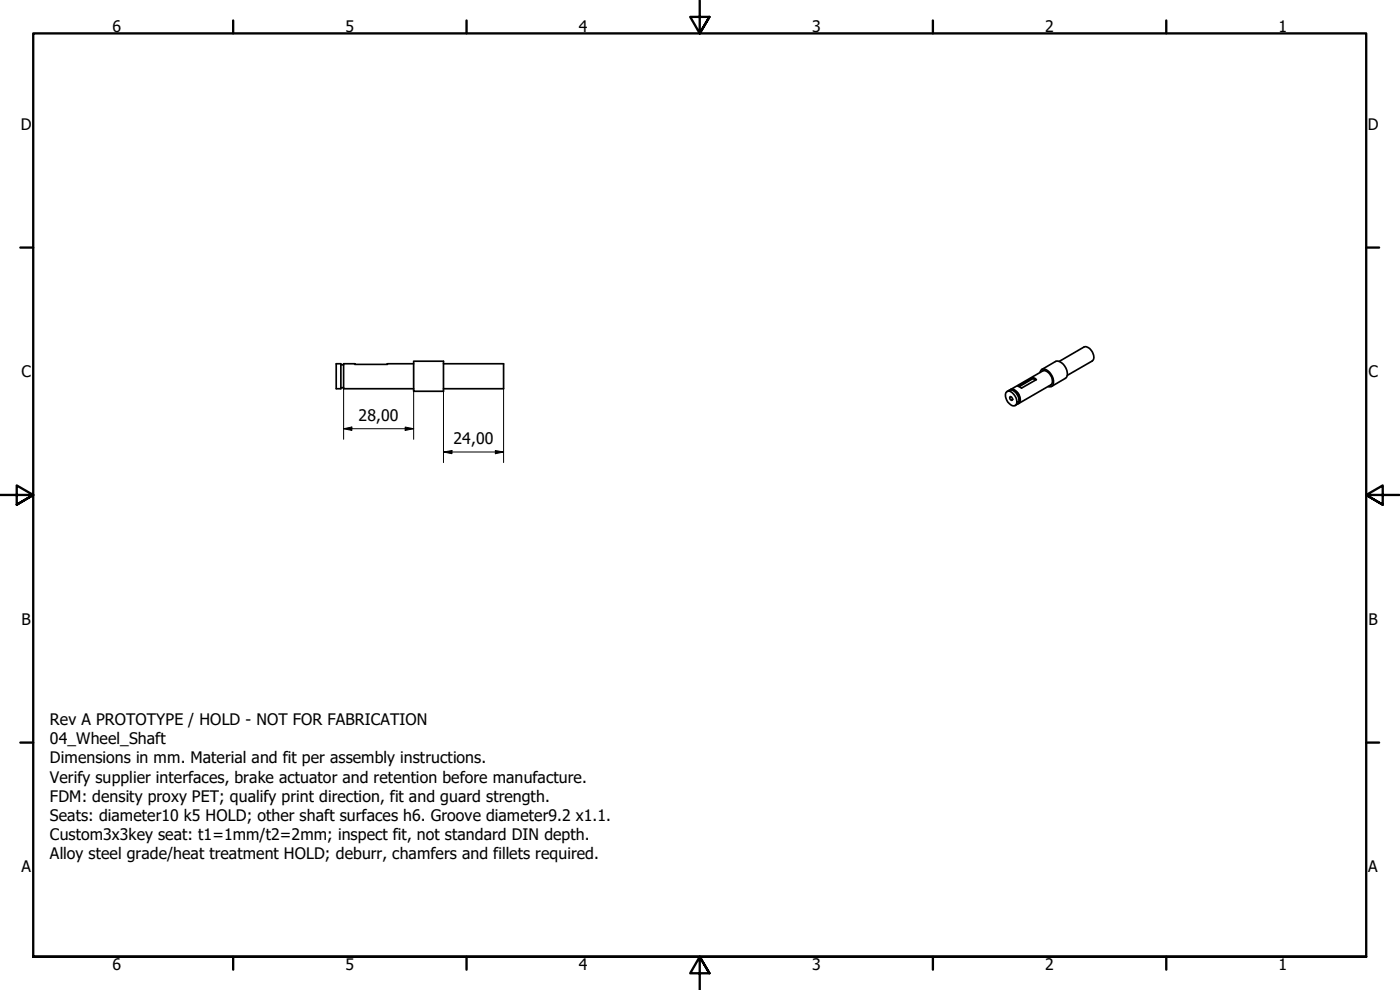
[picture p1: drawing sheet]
<svg xmlns="http://www.w3.org/2000/svg" width="420mm" height="297mm" viewBox="0 0 420 297" stroke-linecap="round" stroke-linejoin="round" font-family="sans-serif">
<!-- layer: Visible (ISO) -->
<g fill="none" stroke="#000" stroke-width=".51">
<path d="M100.9 109.1h1.4v7.5h-1.4zM102.3 116.3h.8M102.3 109.5h.8M124.1 109.1h-7.8v.2l-13.2-.2v7.5h21M124.1 108.4h9v9h-9zM133.1 109.1h18v7.5h-18M302.1 117.5a1.97 1.97 0 0 1 2.5 1.3 2.09 2.09 0 0 1 0 2.9 3 3 0 0 1-2.8-3.4zM302.3 117.5a1.87 1.87 0 0 1 3 1l.5 1.1a1.58 1.58 0 0 1-1.1 2.1M303.1 117a1.37 1.37 0 0 1 2 .5 2.86 2.86 0 0 1 .7 3.5l-.3 .1M303.2 119l.6 .6-.1 .5-.6-.5zM303.3 116.9l9.6-5.6a2.81 2.81 0 0 1 2.9 3.1l-.1 .8-.4 .3-9.6 5.6M303.5 117a2.71 2.71 0 0 1 2.2 3.8"/>
<path d="M305.5 115.9l4.5-2.6 1 .6-4.4 2.5zM310 113.3v.3l-4.1 2.4M310 113.6l.8 .4M312.1 111.7a1.28 1.28 0 0 1 1-1 1.28 1.28 0 0 1 1.4 .5 3.7 3.7 0 0 1 1.3 4.5l-.3 .3h-.9M312.7 110.9l4.1-2.5a3.3 3.3 0 0 1 3.5 3.3 1.61 1.61 0 0 1-.6 1.8l-4.1 2.4M317.9 108.4l7.4-4.3a2.81 2.81 0 0 1 3 3.1l-.5 1.1-7.5 4.3"/>
</g>
<!-- layer: Border (ISO) -->
<g fill="none" stroke="#000" stroke-width=".7">
<path d="M70 6.1v3.9M140 6.1v3.9M210 0v10l-2.9-4.9h5.8l-2.9 4.9 2.9-4.9M280 6.1v3.9M350 6.1v3.9M6.1 74.3h3.9M410 74.3h3.9M0 148.5h10l-5-2.8v5.7l5-2.9-5 2.9M420 148.5h-10l5-2.8v5.7l-5-2.9 5 2.9M6.1 222.8h3.9M410 222.8h3.9M10 287.1v-277.1h400v277.1h-400h400"/>
<path d="M70 287.1v3.8M140 287.1v3.8M212.9 292l-2.9-4.9 2.9 4.9h-5.8l2.9-4.9v9.9M280 287.1v3.8M350 287.1v3.8"/>
</g>
<!-- layer: Dimension (ISO) -->
<path d="M103.1 116.6v15.2M124.1 116.6v15.2M133.1 116.6v22.2M151.1 116.6v22.2M103.1 128.6l2.5-.5v1zM103.1 128.6h21M121.6 128.1l2.5 .5-2.5 .5zM133.1 135.6l2.5-.4v.9zM133.1 135.6h18M148.7 135.2l2.4 .4-2.4 .5z" fill="none" stroke="#000" stroke-width=".3"/>
<path d="M103.1 128.6l2.5-.5v1zM121.6 128.1l2.5 .5-2.5 .5zM133.1 135.6l2.5-.4v.9zM148.7 135.2l2.4 .4-2.4 .5z" fill="#000"/>
<g font-size="4.8">
<text x="33.7" y="9.6">6</text>
<text x="103.7" y="9.6">5</text>
<text x="173.7" y="9.6">4</text>
<text x="243.7" y="9.6">3</text>
<text x="313.7" y="9.6">2</text>
<text x="383.7" y="9.6">1</text>
<text x="6.2" y="38.9">D</text>
<text x="410.5" y="38.9">D</text>
<text x="6.4" y="113.1">C</text>
<text x="410.7" y="113.1">C</text>
<text x="107.6" y="126.2">28,00</text>
<text x="136.1" y="133.3">24,00</text>
<text x="6.4" y="187.4">B</text>
<text x="410.7" y="187.4">B</text>
<text x="15" y="217.5">Rev A PROTOTYPE / HOLD - NOT FOR FABRICATION</text>
<text x="15" y="223.3">04_Wheel_Shaft</text>
<text x="15" y="229">Dimensions in mm. Material and fit per assembly instructions.</text>
<text x="15" y="234.8">Verify supplier interfaces, brake actuator and retention before manufacture.</text>
<text x="15" y="240.6">FDM: density proxy PET; qualify print direction, fit and guard strength.</text>
<text x="15" y="246.4">Seats: diameter10 k5 HOLD; other shaft surfaces h6. Groove diameter9.2 x1.1.</text>
<text x="15" y="252.1">Custom3x3key seat: t1=1mm/t2=2mm; inspect fit, not standard DIN depth.</text>
<text x="15" y="257.9">Alloy steel grade/heat treatment HOLD; deburr, chamfers and fillets required.</text>
<text x="6.4" y="261.7">A</text>
<text x="410.7" y="261.7">A</text>
<text x="33.7" y="290.9">6</text>
<text x="103.7" y="290.9">5</text>
<text x="173.7" y="290.9">4</text>
<text x="243.7" y="290.9">3</text>
<text x="313.7" y="290.9">2</text>
<text x="383.7" y="290.9">1</text>
</g>
</svg>
